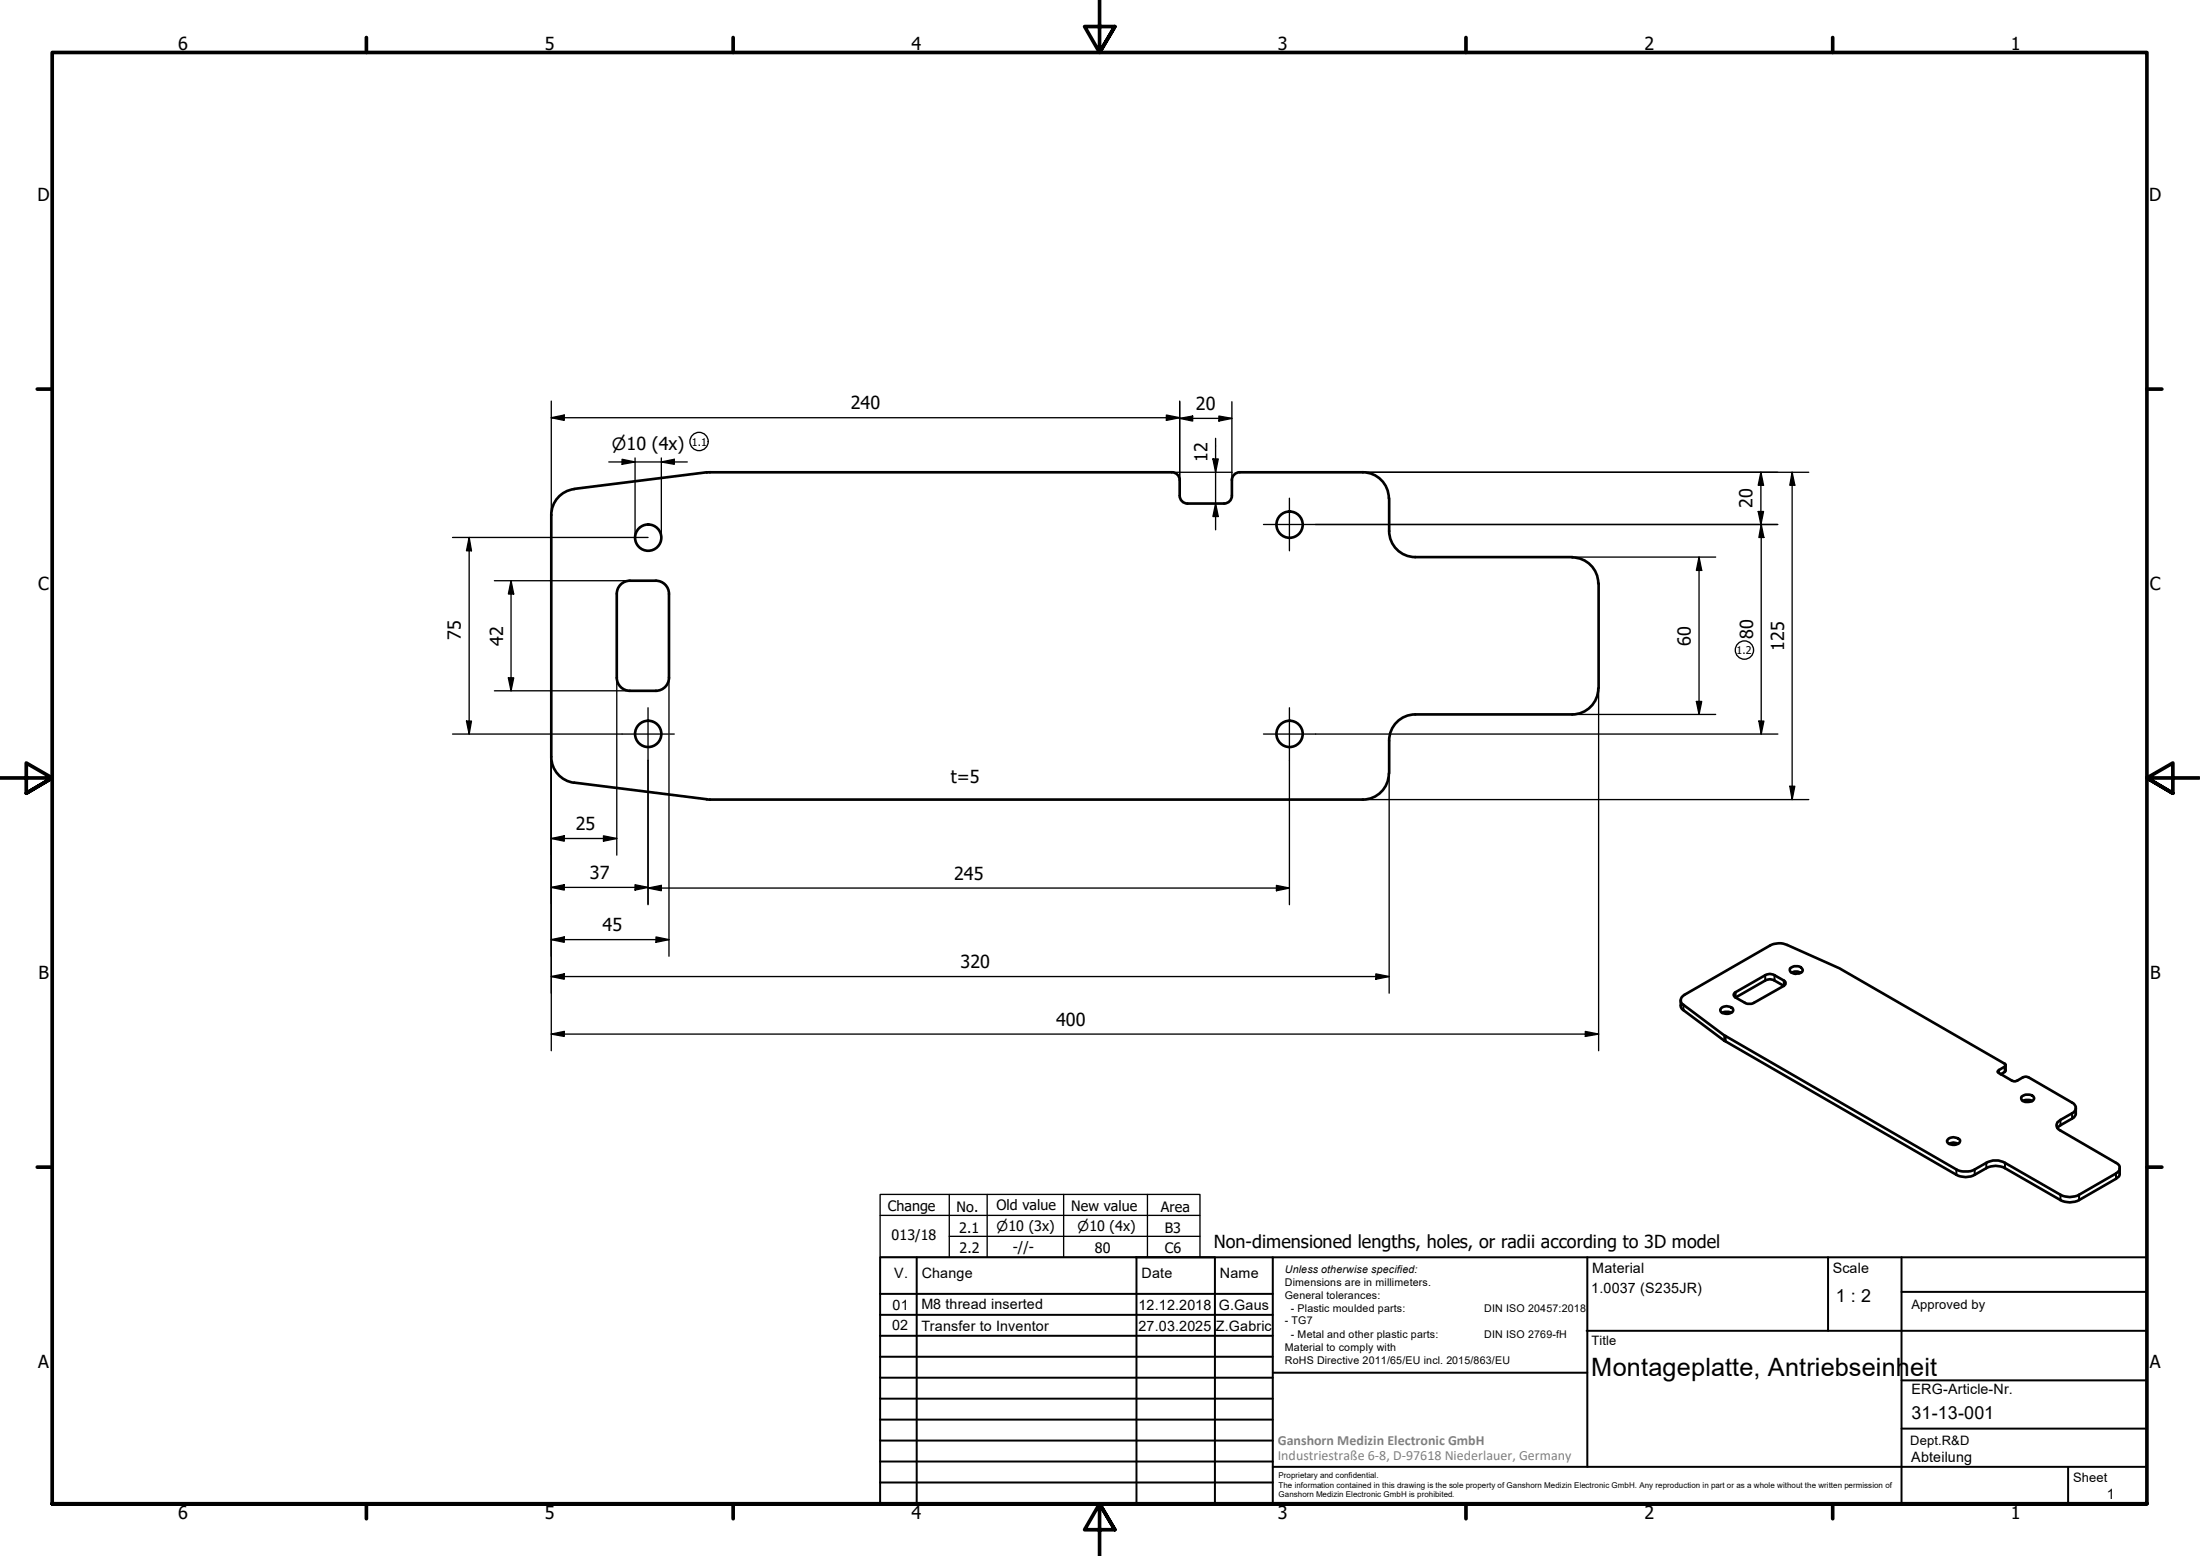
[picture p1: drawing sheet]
<svg xmlns="http://www.w3.org/2000/svg" width="420mm" height="297mm" viewBox="0 0 420 297" stroke-linecap="round" stroke-linejoin="round" font-family="sans-serif">
<!-- layer: Visible (ISO) -->
<g fill="none" stroke="#000" stroke-width=".51">
<path d="M109.6 93.4a5 5 0 0 0-4.3 4.9v46.1M135 90.2l-25.3 3.1M135.6 90.2h88.2a1.49 1.49 0 0 1 1.5 1.4M135.6 90.2h-.6M225.3 94.6a1.49 1.49 0 0 0 1.5 1.5M225.3 91.6v3M226.8 96.1h7M235.3 91.6v3M235.3 94.6a1.49 1.49 0 0 1-1.5 1.5M260.3 90.2a5 5 0 0 1 4.9 4.9M260.3 90.2h-23.5a1.49 1.49 0 0 0-1.5 1.4M265.3 95.1v6.3"/>
<path d="M117.8 113.4v16a2.51 2.51 0 0 0 2.5 2.5M120.3 110.9h5M120.3 110.9a2.51 2.51 0 0 0-2.5 2.5M125.3 110.9a2.51 2.51 0 0 1 2.5 2.5M127.8 113.4v16a2.51 2.51 0 0 1-2.5 2.5M265.3 101.4a5 5 0 0 0 5 4.9M270.3 106.3h30M300.3 106.4a5 5 0 0 1 4.9 5M305.3 111.4v20M120.3 131.9h5M270.3 136.4a5 5 0 0 0-5 5M305.2 131.4a5 5 0 0 1-4.9 5h-30"/>
<path d="M105.3 144.5a5 5 0 0 0 4.3 4.9M109.7 149.4l25.3 3.2M135 152.6h.6M135.6 152.6h124.7M265.2 147.7a5 5 0 0 1-4.9 4.9M265.3 141.4v6.2M321 190.9v1.3l.2 .4 8.1 6.1 44.3 25.6a3.7 3.7 0 0 0 3.5 0l2.2-1.3a3.8 3.8 0 0 1 3.6 0l10.6 6.1a3.8 3.8 0 0 0 3.6 0l7-4.1a.97 .97 0 0 0 .7-1v-1M321.4 190.1l16.6-9.6a3.8 3.8 0 0 1 3.3-.1l10.1 4.5 31.6 18.2v.4l-1.2 .8-.3 .3 2.7 1.7 .7 .1 1.9-.9 .6 .2 8.3 4.8a1.09 1.09 0 0 1 .7 1 1.09 1.09 0 0 1-.7 1l-2.2 1.3a1.06 1.06 0 0 0-.8 1 1.06 1.06 0 0 0 .8 1l10.6 6.2a1.09 1.09 0 0 1 .7 1 1.09 1.09 0 0 1-.7 1l-7 4.1a3.8 3.8 0 0 1-3.6 0l-10.6-6.1a3.8 3.8 0 0 0-3.6 0l-2.2 1.3a4.2 4.2 0 0 1-3.5 0l-44.3-25.6-7.8-5.9a.99 .99 0 0 1-.1-1.7zM328.9 192.3a1.69 1.69 0 0 1 2.1 .3 .78 .78 0 0 1-1 .9h-.7a.62 .62 0 0 1-.7-.4 .62 .62 0 0 1 .3-.8zM328.9 193.3l.5-.1h.7l.5 .1M340.7 188.2a.57 .57 0 0 0 .3-.5 .57 .57 0 0 0-.3-.5l-2.1-1.2-.6-.1-.6 .1-5.9 3.4a.53 .53 0 0 0-.4 .5 .53 .53 0 0 0 .4 .5M340.7 188.2l-6.2 3.4h-1l-2-1.2"/>
<path d="M340.7 188.2l-2.1-1.1-.6-.2-.6 .2-5.9 3.3M341.9 184.8a1.52 1.52 0 0 1 2.4 .4 1.28 1.28 0 0 1-1.4 .7h-.3a.73 .73 0 0 1-.7-1.1zM342.1 185.7l.6-.2h.6l.6 .2M372 217.5a1.62 1.62 0 0 1 2.3 .2 1.29 1.29 0 0 1-1.9 .7 .61 .61 0 0 1-.5-.7zM372.2 218.4l.9-.3 .9 .3M383 203.3v1.2l-.9 .6M386.1 209.3a1.57 1.57 0 0 1 2.4 .4 1.54 1.54 0 0 1-2.3 .4l-.2-.4zM386.3 210.2l.6-.2h.6l.6 .2M396.4 211.5v1a1.22 1.22 0 0 1-.7 1l-2.2 1.3-.6 .5"/>
<circle cx="123.8" cy="102.6" r="2.51"/>
<circle cx="246.3" cy="100.2" r="2.51"/>
<circle cx="123.8" cy="140.1" r="2.51"/>
<circle cx="246.3" cy="140.1" r="2.51"/>
</g>
<!-- layer: Visible Narrow (ISO) -->
<g fill="none" stroke="#000" stroke-width=".38">
<path d="M321.5 191.8v1M329.3 197.7v1M329.6 197.8v1M331.5 189.4v1M337.1 186.2v1M338.9 186.2v1M340.7 187.2v1M381.8 204.3v.5M382.8 203.6v1M393.5 213.8v1M395.7 212.5v1M373.6 223.3v1"/>
<path d="M377.1 223.3v1M379.3 222v1M382.9 222v1M393.5 228.1v1M397.1 228.1v1M404.1 224v1"/>
</g>
<!-- layer: Border (ISO) -->
<g fill="none" stroke="#000" stroke-width=".7">
<path d="M70 7.2v2.8M140 7.2v2.8M210 0v10l-2.9-4.9h5.8l-2.9 4.9 2.9-4.9M280 7.2v2.8M350 7.2v2.8M7.1 74.3h2.9M410 74.3h2.9M0 148.5h10l-5-2.8v5.7l5-2.9-5 2.9M420 148.5h-10l5-2.8v5.7l-5-2.9 5 2.9M7.1 222.8h2.9M410 222.8h2.9M10 287.1v-277.1h400v277.1h-400h400"/>
<path d="M70 287.1v2.8M140 287.1v2.8M212.9 292l-2.9-4.9 2.9 4.9h-5.8l2.9-4.9v9.9M280 287.1v2.8M350 287.1v2.8"/>
</g>
<!-- layer: TitleBlock -->
<g fill="none" stroke="#000" stroke-width=".38">
<path d="M168.1 251h75M168.1 247h75M168.1 255h75M168.1 259h75M175.1 240v47M216.9 240h15M217 240v47M232 240v47M243.1 240.1v46.9h-75v-47h241.9v47.1h-167M303 254h107M303.1 240v40M349.1 240v14"/>
<path d="M363.2 240v47.1M363.2 246.6h46.8M168.1 271h75M168.1 263h75M168.1 267h75M168.1 275h75M168.1 279h75M243.1 262.1h60M363.2 272.7h46.8M363.2 263.5h46.8M168.1 283h75M216.9 287h15"/>
<path d="M243.1 280h166.9M395 280.1v7"/>
</g>
<!-- layer: Sketch Geometry (ISO) -->
<g fill="none" stroke="#000" stroke-width=".25">
<path d="M168.1 228h61.1v12h-61.1zM168.1 232h61.1M181.3 236h47.9M181.3 228v12M188.5 228v12M203.1 228v12M219.1 228v12"/>
<circle cx="133.5" cy="84.3" r="1.75"/>
<circle cx="333.2" cy="124.1" r="1.75"/>
</g>
<!-- layer: Center Mark (ISO) -->
<path d="M246.3 95.1v10M241.3 100.1h10M123.8 135.1v10M246.3 135.1v10M118.8 140.1h10M241.3 140.1h10" fill="none" stroke="#000" stroke-width=".25"/>
<!-- layer: Dimension (ISO) -->
<g fill="none" stroke="#000" stroke-width=".25">
<path d="M105.3 79.7l2.5-.5v1zM105.3 76.6v21.7M105.3 79.7h120M222.8 79.2l2.5 .5-2.5 .5zM225.3 79.9l2.5-.5v1zM225.3 76.6v15M225.3 79.9h10M232.8 79.4l2.5 .5-2.5 .5zM235.3 76.7v14.9M116.3 88.2h15M118.8 87.7l2.5 .5-2.5 .4zM121.3 87.4v15.2"/>
<path d="M126.3 88.2l2.5-.5v.9zM126.3 87.4v15.2M223.8 90.2h11.5M231.6 87.6h1.1l-.5 2.6zM232.2 96.1l.5 2.5h-1.1zM232.2 83.7v17.4M260.3 90.2h85.1M335.8 97.6h1l-.5 2.5zM336.3 90.2l.5 2.4h-1zM336.3 90.2v9.9M342.3 90.2l.5 2.4h-1zM342.3 90.2v62.4"/>
<path d="M86.4 102.6h37.4M89.6 102.6l.4 2.5h-.9zM89.6 102.6v37.5M94.4 110.9h25.9M97.6 110.9l.5 2.5h-1zM97.6 110.9v21M251.3 100.1h88.2M300.3 106.3h27.4M324.5 106.3l.5 2.6h-1zM324.5 106.3v30.1M336.4 100.1l.5 2.5h-1zM336.4 100.1v40"/>
<path d="M89.1 137.7h.9l-.4 2.4zM94.4 131.9h25.9M97.1 129.4h1l-.5 2.5zM117.8 129.4v33.8M127.8 129.4v10.6M300.3 136.4h27.4M305.3 131.4v69.2M324 133.9h1l-.5 2.5zM335.9 137.7h1l-.5 2.4zM86.4 140.1h32.4M105.3 144.4v56.2M115.3 159.6l2.5 .5-2.5 .5z"/>
<path d="M123.8 145.1v27.6M127.8 140.3v42.2M246.3 145.1v27.6M251.3 140.1h88.2M260.3 152.6h85.1M265.3 147.6v42M341.8 150.1h1l-.5 2.5zM105.3 160.1l2.5-.5v1zM105.3 169.4l2.5-.5v1zM105.3 179.4l2.5-.5v1zM105.3 160.1h12.5M105.3 169.4h18.5"/>
<path d="M105.3 179.4h22.5M121.3 168.9l2.5 .5-2.5 .5zM123.8 169.5l2.5-.5v1zM123.8 169.5h122.5M125.3 178.9l2.5 .5-2.5 .5zM243.8 169l2.5 .5-2.5 .5zM105.3 186.4l2.5-.5v1zM105.3 197.4l2.5-.5v1zM105.3 186.4h160M105.3 197.4h200M262.8 185.9l2.5 .5-2.5 .5zM302.8 196.9l2.5 .5-2.5 .5z"/>
</g>
<g fill="#000">
<path d="M105.3 79.7l2.5-.5v1zM225.3 79.9l2.5-.5v1zM118.8 87.7l2.5 .5-2.5 .4zM126.3 88.2l2.5-.5v.9zM222.8 79.2l2.5 .5-2.5 .5zM231.6 87.6h1.1l-.5 2.6zM232.2 96.1l.5 2.5h-1.1zM232.8 79.4l2.5 .5-2.5 .5zM335.8 97.6h1l-.5 2.5zM336.3 90.2l.5 2.4h-1zM342.3 90.2l.5 2.4h-1zM89.6 102.6l.4 2.5h-.9z"/>
<path d="M97.6 110.9l.5 2.5h-1zM324.5 106.3l.5 2.6h-1zM336.4 100.1l.5 2.5h-1zM89.1 137.7h.9l-.4 2.4zM97.1 129.4h1l-.5 2.5zM324 133.9h1l-.5 2.5zM335.9 137.7h1l-.5 2.4zM105.3 160.1l2.5-.5v1zM341.8 150.1h1l-.5 2.5zM105.3 169.4l2.5-.5v1zM105.3 179.4l2.5-.5v1zM115.3 159.6l2.5 .5-2.5 .5z"/>
<path d="M121.3 168.9l2.5 .5-2.5 .5zM125.3 178.9l2.5 .5-2.5 .5zM123.8 169.5l2.5-.5v1zM243.8 169l2.5 .5-2.5 .5zM105.3 186.4l2.5-.5v1zM105.3 197.4l2.5-.5v1zM262.8 185.9l2.5 .5-2.5 .5zM302.8 196.9l2.5 .5-2.5 .5z"/>
</g>
<text font-size="4.8" x="303.9" y="262.6">Montageplatte, Antriebseinheit</text>
<g font-size="3.4">
<text x="34" y="9.6">6</text>
<text x="104.1" y="9.6">5</text>
<text x="174.1" y="9.6">4</text>
<text x="244" y="9.6">3</text>
<text x="314.1" y="9.6">2</text>
<text x="384" y="9.6">1</text>
<text x="7.2" y="38.4">D</text>
<text x="410.5" y="38.4">D</text>
<text x="162.5" y="78.2">240</text>
<text x="228.4" y="78.3">20</text>
<text x="230.6" y="88.2" transform="rotate(-90 230.6 88.2)">12</text>
<text x="334.7" y="97" transform="rotate(-90 334.7 97)">20</text>
<text x="7.3" y="112.6">C</text>
<text x="410.6" y="112.6">C</text>
<text x="88" y="122.2" transform="rotate(-90 88 122.2)">75</text>
<text x="96.1" y="123.2" transform="rotate(-90 96.1 123.2)">42</text>
<text x="322.9" y="123.2" transform="rotate(-90 322.9 123.2)">60</text>
<text x="334.8" y="122" transform="rotate(-90 334.8 122)">80</text>
<text x="340.7" y="124.2" transform="rotate(-90 340.7 124.2)">125</text>
<text x="181.6" y="149.5">t=5</text>
<text x="110" y="158.5">25</text>
<text x="112.6" y="167.9">37</text>
<text x="182.2" y="167.9">245</text>
<text x="115.1" y="177.8">45</text>
<text x="183.5" y="184.8">320</text>
<text x="7.4" y="186.9">B</text>
<text x="410.7" y="186.9">B</text>
<text x="201.7" y="195.8">400</text>
<text x="231.8" y="238.2">Non-dimensioned lengths, holes, or radii according to 3D model</text>
<text x="350.6" y="248.5">1 : 2</text>
<text x="7.3" y="261.2">A</text>
<text x="410.6" y="261.2">A</text>
<text x="365.1" y="270.9">31-13-001</text>
<text x="34" y="289.9">6</text>
<text x="104.1" y="289.9">5</text>
<text x="174.1" y="289.9">4</text>
<text x="244" y="289.9">3</text>
<text x="314.1" y="289.9">2</text>
<text x="384" y="289.9">1</text>
</g>
<text font-size="3.2" x="116.8" y="86">⌀10 (4x)</text>
<g font-size="2.7">
<text x="169.5" y="231.3">Change</text>
<text x="182.7" y="231.3">No.</text>
<text x="190.3" y="231">Old value</text>
<text x="204.6" y="231.1">New value</text>
<text x="221.7" y="231.3">Area</text>
<text x="170.2" y="236.7">013/18</text>
<text x="183.2" y="235.3">2.1</text>
<text x="183.3" y="239.1">2.2</text>
<text x="193.4" y="239.1">-//-</text>
<text x="209.1" y="239.3">80</text>
<text x="222.4" y="235.3">B3</text>
<text x="222.4" y="239.2">C6</text>
<text x="170.8" y="244">V.</text>
<text x="176" y="244">Change</text>
<text x="218" y="244">Date</text>
<text x="233" y="244">Name</text>
<text x="304.1" y="243">Material</text>
<text x="350" y="243.1">Scale</text>
<text x="170.4" y="250">01</text>
<text x="176" y="249.9">M8 thread inserted</text>
<text x="217.4" y="250">12.12.2018</text>
<text x="232.8" y="250">G.Gaus</text>
<text x="303.9" y="246.8">1.0037 (S235JR)</text>
<text x="170.4" y="254">02</text>
<text x="176" y="254.1">Transfer to Inventor</text>
<text x="217.4" y="254">27.03.2025</text>
<text x="232.2" y="254.1">Z.Gabric</text>
<text x="365.1" y="266.1">ERG-Article-Nr.</text>
<text x="365" y="279">Abteilung</text>
<text x="402.3" y="286.2">1</text>
</g>
<g font-size="2.7" fill="#808080">
<text x="244" y="275.8">Ganshorn Medizin Electronic GmbH</text>
<text x="244" y="278.7">Industriestraße 6-8, D-97618 Niederlauer, Germany</text>
</g>
<g font-size="2.6">
<text x="190.3" y="235.1">⌀10 (3x)</text>
<text x="205.8" y="235.1">⌀10 (4x)</text>
</g>
<g font-size="2.5">
<text x="365.1" y="249.9">Approved by</text>
<text x="304" y="256.8">Title</text>
<text x="364.8" y="275.8">Dept.R&amp;D</text>
<text x="395.9" y="282.9">Sheet</text>
</g>
<g font-size="2">
<text x="132.1" y="85.1">1.1</text>
<text x="331.7" y="124.8">1.2</text>
<text x="245.4" y="242.9">Unless otherwise specified:</text>
<text x="245.4" y="245.4">Dimensions are in millimeters.</text>
<text x="245.4" y="247.9">General tolerances:</text>
<text x="246.5" y="250.4">- Plastic moulded parts:</text>
<text x="283.5" y="250.4">DIN ISO 20457:2018</text>
<text x="245.4" y="252.8">- TG7</text>
<text x="245.4" y="257.9">Material to comply with</text>
<text x="246.5" y="255.4">- Metal and other plastic parts:</text>
<text x="283.5" y="255.4">DIN ISO 2769-fH</text>
<text x="245.4" y="260.3">RoHS Directive 2011/65/EU incl. 2015/863/EU</text>
</g>
<g font-size="1.5">
<text x="244.2" y="282.2">Proprietary and confidential.</text>
<text x="244.2" y="284">The information contained in this drawing is the sole property of Ganshorn Medizin Electronic GmbH. Any reproduction in part or as a whole without the written permission of</text>
<text x="244.2" y="285.8">Ganshorn Medizin Electronic GmbH is prohibited.</text>
</g>
</svg>
